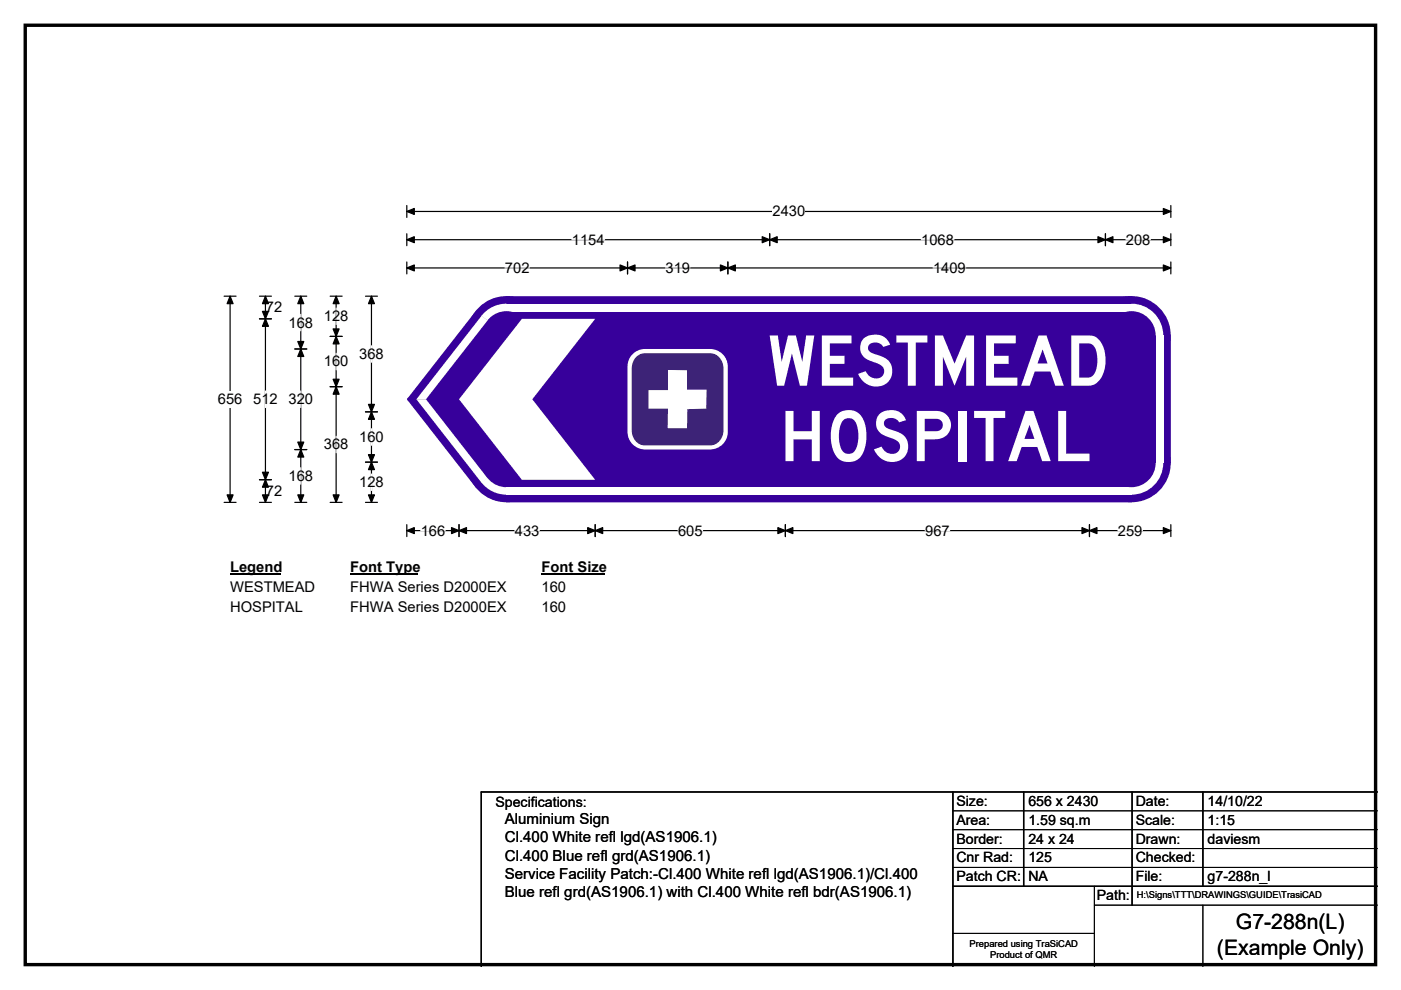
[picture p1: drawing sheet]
<svg xmlns="http://www.w3.org/2000/svg" width="297mm" height="210mm" viewBox="0 0 297 210" stroke-linecap="round" stroke-linejoin="round" font-family="sans-serif">
<path d="M5.4 5.4h286.3v199.2h-286.3z" fill="none" stroke="#000" stroke-width=".72"/>
<path d="M86.3 44.9h161.9M86.3 43.6v2.5M248.2 43.6v2.5" fill="none" stroke="#000" stroke-width=".25"/>
<path d="M86.3 44.9l1.5-.7v1.3zM246.7 44.2l1.5 .7-1.5 .6z" fill="#000" stroke="#000" stroke-width=".25"/>
<path d="M163.8 43.1h6.9v3.5h-6.9z" fill="#fff"/>
<g fill="none" stroke="#000" stroke-width=".25">
<path d="M86.3 50.8h161.9M86.3 49.6v2.5M86.3 55.6v2.5M86.3 56.8h161.9M133.1 55.6v2.5M154.3 55.6v2.5M163.2 49.6v2.5M234.4 49.6v2.5M248.2 49.6v2.5M248.2 55.6v2.5M47.5 62.8h2.6M48.8 62.8v43.8"/>
<path d="M47.5 106.6h2.6M86.3 111.3v2.5M86.3 112.5h161.9M97.3 111.3v2.5M126.2 111.3v2.5M166.5 111.3v2.5M231 111.3v2.5M248.2 111.3v2.5"/>
</g>
<g fill="#000" stroke="#000" stroke-width=".25">
<path d="M86.3 50.8l1.5-.6v1.3zM86.3 56.8l1.5-.6v1.3zM133.1 56.8l1.5-.6v1.3zM131.5 56.2l1.6 .6-1.6 .7zM152.7 56.2l1.6 .6-1.6 .7zM154.3 56.8l1.6-.6v1.3zM163.2 50.8l1.6-.6v1.3zM161.6 50.2l1.6 .6-1.6 .7zM232.8 50.2l1.6 .6-1.6 .7zM234.4 50.8l1.6-.6v1.3zM246.7 50.2l1.5 .6-1.5 .7zM246.7 56.2l1.5 .6-1.5 .7z"/>
<path d="M48.8 62.8l.6 1.6h-1.2zM48.2 105h1.2l-.6 1.6zM86.3 112.5l1.5-.6v1.3zM97.3 112.5l1.6-.6v1.3zM95.7 111.9l1.6 .6-1.6 .7zM124.6 111.9l1.6 .6-1.6 .7zM126.2 112.5l1.6-.6v1.3zM164.9 111.9l1.6 .6-1.6 .7zM166.5 112.5l1.6-.6v1.3zM229.4 111.9l1.6 .6-1.6 .7zM231 112.5l1.6-.6v1.3zM246.7 111.9l1.5 .6-1.5 .7z"/>
</g>
<path d="M107.1 56.8h5.2M121.2 50.8h7M141.1 56.8h5.2M195.3 50.8h7M197.8 56.8h7M238.7 50.8h5.2M89.2 112.5h5.2M109.2 112.5h5.2M143.8 112.5h5.2M196.1 112.5h5.3M237 112.5h5.2" fill="none" stroke="#fff" stroke-width=".25"/>
<path d="M46.2 83h5.2v3.4h-5.2z" fill="#fff"/>
<g fill="none" stroke="#000" stroke-width=".25">
<path d="M55 67.6h2.5M55 62.8h2.5M56.3 62.8v43.8M62.5 62.8h2.5M62.5 74h2.5M63.8 62.8v43.8M70 62.8h2.5M70 71.4h2.5M71.3 62.8v43.8M77.5 62.8h2.5M78.8 62.8v43.8M62.5 95.4h2.5"/>
<path d="M70 82h2.5M77.5 87.4h2.5M77.5 98h2.5M55 101.7h2.5M55 106.6h2.5M62.5 106.6h2.5M70 106.6h2.5M77.5 106.6h2.5"/>
</g>
<g fill="#000" stroke="#000" stroke-width=".25">
<path d="M56.3 67.6l.6 1.6h-1.3zM56.3 62.8l.6 1.6h-1.3zM55.6 66h1.3l-.6 1.6zM63.8 74l.6 1.6h-1.3zM63.8 62.8l.6 1.6h-1.3zM63.1 72.4h1.3l-.6 1.6zM71.3 71.4l.6 1.5h-1.3zM71.3 62.8l.6 1.6h-1.3zM70.6 69.8h1.3l-.6 1.6zM78.8 62.8l.6 1.6h-1.3zM63.1 93.8h1.3l-.6 1.6zM63.8 95.4l.6 1.5h-1.3z"/>
<path d="M70.6 80.4h1.3l-.6 1.6zM71.3 82l.6 1.6h-1.3zM78.8 87.4l.6 1.5h-1.3zM78.1 96.4h1.3l-.6 1.6zM78.1 85.8h1.3l-.6 1.6zM78.8 98l.6 1.6h-1.3zM55.6 100.2h1.3l-.6 1.5zM56.3 101.7l.6 1.6h-1.3zM55.6 105h1.3l-.6 1.6zM63.1 105h1.3l-.6 1.6zM70.6 105h1.3l-.6 1.6zM78.1 105h1.3l-.6 1.6z"/>
</g>
<path d="M63.8 66.7v3.5M71.3 65.3v3.5M71.3 74.9v3.5M78.8 73.3v3.5M56.3 82.9v3.5M63.8 82.9v3.5M63.8 99.2v3.5M71.3 92.5v3.5M78.8 90.9v3.5M78.8 100.5v3.5" fill="none" stroke="#fff" stroke-width=".25"/>
<path d="M48.8 118.5h10.7v3.5h-10.7z" fill="#fff"/>
<path d="M48.8 121.8h10.7" fill="none" stroke="#000" stroke-width=".32"/>
<path d="M74.2 118.5h14.5v3.5h-14.5z" fill="#fff"/>
<path d="M74.2 121.8h14.5" fill="none" stroke="#000" stroke-width=".32"/>
<path d="M114.8 118.5h13.5v3.5h-13.5z" fill="#fff"/>
<path d="M114.8 121.8h13.5" fill="none" stroke="#000" stroke-width=".32"/>
<g fill="#fff">
<path d="M48.8 122.7h18v3.5h-18z"/>
<path d="M74.2 122.7h33.1v3.5h-33.1z"/>
<path d="M114.8 122.7h5.2v3.5h-5.2z"/>
<path d="M48.8 126.9h15.4v3.5h-15.4z"/>
<path d="M74.2 126.9h33.1v3.5h-33.1z"/>
<path d="M114.8 126.9h5.2v3.5h-5.2z"/>
</g>
<g fill="#37009b">
<path d="M100.8 66l6.6-3.2h132.5l8.3 8.4v27l-8.3 8.4h-132.5l-6.6-3.2-14.4-18.5v-.4z" fill-rule="evenodd"/>
<circle cx="107.4" cy="71.1" r="8.3"/>
<circle cx="86.7" cy="84.7" r=".34"/>
<circle cx="107.4" cy="98.2" r="8.3"/>
<circle cx="239.9" cy="98.2" r="8.3"/>
<circle cx="239.9" cy="71.1" r="8.3"/>
</g>
<g fill="#fff">
<path d="M107.4 64.4h132.5v1.6h-132.5z" fill-rule="evenodd"/>
<path d="M102.6 66.4a6.7 6.7 0 0 1 4.8-2v6.7l-5.3-4.1z" fill-rule="evenodd"/>
</g>
<circle cx="107.4" cy="71.1" r="5.1" fill="#37009b"/>
<g fill="#fff">
<path d="M102.1 67l1.3 1-13.1 16.7h-2z"/>
<path d="M88.3 84.7h2l13.1 16.7-1.3 1z"/>
<path d="M102.1 102.3l5.3-4.1v6.7a6.8 6.8 0 0 1-5.3-2.6z" fill-rule="evenodd"/>
</g>
<circle cx="107.4" cy="98.2" r="5.1" fill="#37009b"/>
<g fill="#fff">
<path d="M107.4 103.4h132.5v1.5h-132.5z" fill-rule="evenodd"/>
<path d="M239.9 98.2l6.7-.1a6.7 6.7 0 0 1-6.7 6.8z" fill-rule="evenodd"/>
</g>
<circle cx="239.9" cy="98.2" r="5.1" fill="#37009b"/>
<g fill="#fff">
<path d="M245 71.2h1.7v27h-1.7z" fill-rule="evenodd"/>
<path d="M239.9 64.4a6.7 6.7 0 0 1 6.7 6.7h-6.7z" fill-rule="evenodd"/>
</g>
<circle cx="239.9" cy="71.1" r="5.1" fill="#37009b"/>
<g fill="#fff">
<path d="M110.7 67.6h15.5l-13.3 17.1 13.3 17.1h-15.5l-13.4-17.1z" fill-rule="evenodd"/>
<path d="M134.1 75.1a3.7 3.7 0 0 1 2.7-1.1h13.7a3.7 3.7 0 0 1 3.8 3.7v14a3.7 3.7 0 0 1-3.8 3.6h-13.7a3.7 3.7 0 0 1-3.7-3.6v-14a3.6 3.6 0 0 1 1-2.6z" fill-rule="evenodd"/>
</g>
<path d="M135 75.6l1.1-.6 .6-.1h13.9a3 3 0 0 1 2.8 3.3v13a3.1 3.1 0 0 1-2.8 3.3h-13.9a2.96 2.96 0 0 1-2.8-3.3v-13a3.5 3.5 0 0 1 1.1-2.6z" fill-rule="evenodd" fill="#3d2377"/>
<path d="M141.6 78.5h4.1v4.2h4.1l-.1 4-4 .1v4h-4.1v-4.1h-4.1v-4h4.1z" fill-rule="evenodd" fill="#fff"/>
<path d="M202 168v37M217 168v20M240 168v24M255 168v20M292 168h-190v37M202 188h90" fill="none" stroke="#000" stroke-width=".3"/>
<path d="M202 172h90M202 176h90M202 180h90M202 184h90M202 198h30M232 192h60M232 188v17M255 192v13" fill="none" stroke="#000" stroke-width=".21"/>
<g font-size="14.8" fill="#fff">
<text x="162.9" y="81.8">WESTMEAD</text>
<text x="165.3" y="97.8">HOSPITAL</text>
</g>
<g font-size="4.5">
<text x="262" y="197.1">G7-288n(L)</text>
<text x="258" y="202.5">(Example Only)</text>
</g>
<g font-size="3.2">
<text x="107" y="178.7">Cl.400 White refl lgd(AS1906.1)</text>
<text x="107" y="174.9">Aluminium Sign</text>
<text x="107" y="182.5">Cl.400 Blue refl grd(AS1906.1)</text>
<text x="107" y="186.4">Service Facility Patch:-Cl.400 White refl lgd(AS1906.1)/Cl.400</text>
<text x="107" y="190.2">Blue refl grd(AS1906.1) with Cl.400 White refl bdr(AS1906.1)</text>
</g>
<g font-size="3.1">
<text x="163.8" y="45.9">2430</text>
<text x="121.2" y="51.9">1154</text>
<text x="195.3" y="51.9">1068</text>
<text x="238.7" y="51.9">208</text>
<text x="107.1" y="57.9">702</text>
<text x="141.1" y="57.9">319</text>
<text x="197.8" y="57.9">1409</text>
<text x="56.4" y="66.3">72</text>
<text x="61.2" y="69.5">168</text>
<text x="68.7" y="68.1">128</text>
<text x="68.7" y="77.7">160</text>
<text x="76.2" y="76.1">368</text>
<text x="46.2" y="85.7">656</text>
<text x="53.7" y="85.7">512</text>
<text x="61.2" y="85.7">320</text>
<text x="68.7" y="95.3">368</text>
<text x="76.2" y="93.7">160</text>
<text x="56.4" y="105.2">72</text>
<text x="61.2" y="102">168</text>
<text x="76.2" y="103.3">128</text>
<text x="89.2" y="113.6">166</text>
<text x="109.2" y="113.6">433</text>
<text x="143.8" y="113.6">605</text>
<text x="196.1" y="113.6">967</text>
<text x="237" y="113.6">259</text>
<text x="48.8" y="121.3">Legend</text>
<text x="48.8" y="125.5">WESTMEAD</text>
<text x="74.2" y="121.3">Font Type</text>
<text x="74.2" y="125.5">FHWA Series D2000EX</text>
<text x="114.8" y="121.3">Font Size</text>
<text x="114.8" y="125.5">160</text>
<text x="48.8" y="129.7">HOSPITAL</text>
<text x="74.2" y="129.7">FHWA Series D2000EX</text>
<text x="114.8" y="129.7">160</text>
</g>
<g font-size="3">
<text x="105" y="171.2">Specifications:</text>
<text x="202.8" y="170.9">Size:</text>
<text x="218" y="170.9">656 x 2430</text>
<text x="240.8" y="170.9">Date:</text>
<text x="256" y="170.9">14/10/22</text>
<text x="202.8" y="174.9">Area:</text>
<text x="202.8" y="178.9">Border:</text>
<text x="218" y="174.9">1.59 sq.m</text>
<text x="218" y="178.9">24 x 24</text>
<text x="240.8" y="174.9">Scale:</text>
<text x="240.8" y="178.9">Drawn:</text>
<text x="256" y="174.9">1:15</text>
<text x="256" y="178.9">daviesm</text>
<text x="202.8" y="182.9">Cnr Rad:</text>
<text x="218" y="182.9">125</text>
<text x="240.8" y="182.9">Checked:</text>
<text x="202.8" y="186.9">Patch CR:</text>
<text x="218" y="186.9">NA</text>
<text x="232.5" y="190.9">Path:</text>
<text x="240.8" y="186.9">File:</text>
<text x="256" y="186.9">g7-288n_l</text>
</g>
<g font-size="2">
<text x="241" y="190.5">H:\Signs\TTT\DRAWINGS\GUIDE\TrasiCAD</text>
<text x="205.6" y="200.8">Prepared using TraSiCAD</text>
<text x="209.9" y="203.2">Product of QMR</text>
</g>
</svg>
